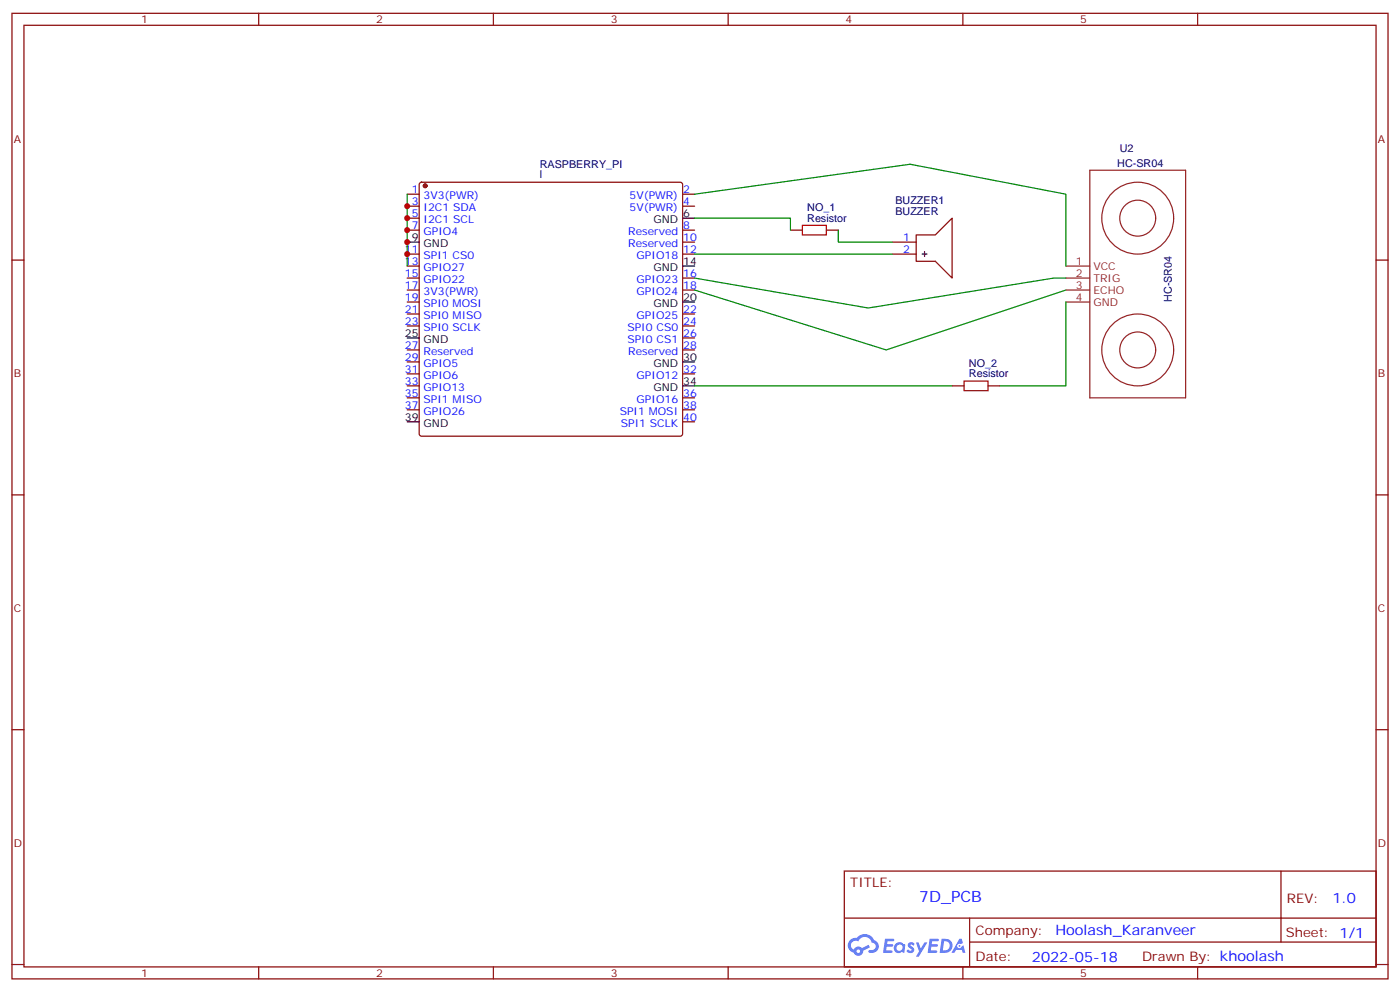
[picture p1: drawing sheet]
<svg xmlns="http://www.w3.org/2000/svg" width="412mm" height="292mm" viewBox="0 0 412 292" stroke-linecap="round" stroke-linejoin="round" font-family="sans-serif">
<g fill="none" stroke="#870000" stroke-width=".35">
<path d="M3.5 3.9h405.4v284.4h-405.4zM7.1 7.4h398.2v277.3h-398.2zM76.2 3.9v3.5M145.3 3.9v3.5M214.5 3.9v3.5M283.6 3.9v3.5M352.8 3.9v3.5M3.5 76.6h3.6M405.3 76.6h3.6M3.5 145.7h3.6M405.3 145.7h3.6M3.5 214.9h3.6"/>
<path d="M405.3 214.9h3.6M248.7 256.5h156.6v28.2h-156.6zM377.3 256.5v20.9M248.7 270.4h156.5M285.6 277.4h119.6M285.6 270.4v14.1M3.5 284h3.6M76.2 284.7v3.6M145.3 284.7v3.6M214.5 284.7v3.6M283.6 284.7v3.6M352.8 284.7v3.6"/>
<path d="M405.3 284h3.6"/>
</g>
<g fill="#5487ff">
<path d="M267.7 277.7a1.22 1.22 0 0 1 1.7 .2l-.4 .6a.47 .47 0 0 0-.3-.4 .47 .47 0 0 0-.5 .2l.1 .2a1.14 1.14 0 0 1 .8 1.8 1.14 1.14 0 0 1-1.9 0l-.2-.2 .5-.6 .7 .5a.29 .29 0 0 0 .3-.3 .29 .29 0 0 0-.2-.3 1.04 1.04 0 0 1-.6-1.7z"/>
<path d="M260.7 276.4h2.4l.3 .2-.2 .5-1.8 .1-.1 .8h1.5l.3 .4-.3 .4h-1.6l-.2 1.1h1.7l.2 .3-.2 .3-2.6 .1z"/>
<path d="M273.8 276.4h2.4l.3 .2-.1 .5-1.8 .1-.2 .8h1.6l.3 .4-.4 .4h-1.6l-.1 1.1h1.7l.2 .3-.2 .3-2.6 .1z"/>
<path d="M282.6 276.4h.7l.3 1.3-.6 .3a.69 .69 0 0 0-1 .3 .69 .69 0 0 0 .4 .9 .69 .69 0 0 0 .9-.6l.5-.2 .6 2.2h-.8l-.2-.9h-1.8l-.5 .9h-.8z"/>
<path d="M269.8 277.5h.8l.6 1.8 1.1-1.8h.9l-2.6 4.2h-.8l.9-1.5z"/>
<path d="M277.4 276.4l-.6 4.2h1.3a2.11 2.11 0 0 0 2.5-2.1 2.11 2.11 0 0 0-2.5-2.1zM278.1 277.2a1.39 1.39 0 0 1 1.7 1.4 1.39 1.39 0 0 1-1.8 1.3h-.3z"/>
<path d="M263.7 278.1a1.54 1.54 0 0 0-.1 2.1 1.54 1.54 0 0 0 2.2 .1l.6 .3 .3-2.3-.2-.3h-.4a1.49 1.49 0 0 0-2.4 .1zM264 279.1a.94 .94 0 0 1 1.8 0 .94 .94 0 0 1-1.8 0z"/>
<path d="M250.4 276.8a2.18 2.18 0 0 0 1.1 3.7 1.44 1.44 0 0 0 1.6 .9 1.44 1.44 0 0 0 1.2-1.4l2-1-.5-.8-1.9 1a1.47 1.47 0 0 0-2.4 .4 1.39 1.39 0 0 1-.7-1.9 1.39 1.39 0 0 1 2-.5 2.12 2.12 0 0 1 2.2-1.3 2.12 2.12 0 0 1 1.9 1.7 1.14 1.14 0 0 1 1.1 1.4 1.14 1.14 0 0 1-1.7 .7 .43 .43 0 0 0-.5 .4 .43 .43 0 0 0 .4 .5 1.98 1.98 0 0 0 2.5-1.2 1.98 1.98 0 0 0-1.2-2.6 3.1 3.1 0 0 0-5.3-.6l-.9 .1zM252.3 280.1a.55 .55 0 0 1 1.1 0 .55 .55 0 0 1-1.1 0z"/>
<circle cx="282.6" cy="278.5" r=".26"/>
</g>
<g fill="none" stroke="#870000" stroke-width=".35">
<path d="M119.9 57.2h3.6M123.7 53.9l.5-.2h76.2l.5 .2 .2 .5v73.3l-.3 .5-.4 .2h-76.2l-.5-.2-.2-.5v-73.3zM201.1 57.2h3.5M119.9 74.8h3.6M119.9 60.7h3.6M119.9 64.2h3.6M119.9 67.8h3.6M119.9 78.4h3.6M201.1 71.3h3.5M201.1 74.8h3.5M201.1 60.7h3.5M201.1 67.8h3.5"/>
<path d="M232.8 67.8h3.6M243.4 67.8h3.5M262.8 71.3h7.1M262.8 74.8h7.1M269.9 69.2h5.6l5-5v17.7l-5-5h-5.6zM119.9 81.9h3.6M119.9 85.4h3.6M119.9 88.9h3.6M119.9 92.5h3.6M119.9 96h3.6M201.1 81.9h3.5M201.1 85.4h3.5"/>
<path d="M201.1 92.5h3.5M201.1 96h3.5M201.1 99.5h3.5M119.9 103h3.6M119.9 106.6h3.6M119.9 110.1h3.6M119.9 113.6h3.6M119.9 117.2h3.6M201.1 103h3.5M201.1 110.1h3.5M201.1 117.2h3.5M280.5 113.6h3.5"/>
<path d="M291 113.6h3.6M119.9 120.7h3.6M201.1 120.7h3.5M201.1 124.2h3.5"/>
</g>
<path d="M119.9 71.3h3.6M201.1 78.4h3.5M201.1 64.2h3.5M271.6 74.8h1.4M272.3 74.1v1.4M119.9 99.5h3.6M201.1 88.9h3.5M201.1 113.6h3.5M201.1 106.6h3.5M119.9 124.2h3.6" fill="none" stroke="#000" stroke-width=".35"/>
<g fill="none" stroke="#8c2424" stroke-width=".35">
<path d="M321 50.1h28.2v67.1h-28.2zM314 78.4h7M314 81.9h7M314 85.4h7M314 88.9h7"/>
<circle cx="335.1" cy="64.2" r="10.6"/>
<circle cx="335.1" cy="64.2" r="5.3"/>
<circle cx="335.1" cy="103" r="10.6"/>
<circle cx="335.1" cy="103" r="5.3"/>
</g>
<circle cx="125.2" cy="54.7" r=".53" fill="#870000" stroke="#870000" stroke-width=".35"/>
<path d="M119.9 57.2v21.2M204.6 57.2l63.5-8.8 45.9 8.8v21.2M204.6 64.2h28.2v3.6M204.6 74.8h58.2M246.9 67.8v3.5h15.9M204.6 85.4l56.5 17.6 52.9-17.6M204.6 81.9l51.2 8.8 54.6-8.8h3.6M314 88.9v24.7h-19.4M204.6 113.6h75.9" fill="none" stroke="#008700" stroke-width=".35"/>
<path d="M236.4 66.4h7v2.8h-7zM284 112.2h7v2.8h-7z" fill="none" stroke="#a10000" stroke-width=".35"/>
<g fill="#c00">
<circle cx="119.9" cy="60.7" r=".88"/>
<circle cx="119.9" cy="64.2" r=".88"/>
<circle cx="119.9" cy="67.8" r=".88"/>
<circle cx="119.9" cy="71.3" r=".88"/>
<circle cx="119.9" cy="74.8" r=".88"/>
</g>
<text font-size="4.6" fill="#00f" x="270.8" y="265.5">7D_PCB</text>
<g font-size="4.2" fill="#00f">
<text x="392.5" y="265.8">1.0</text>
<text x="310.9" y="275.3">Hoolash_Karanveer</text>
<text x="304" y="283.1">2022-05-18</text>
</g>
<g font-size="3.9" fill="#800">
<text x="250.5" y="261.1">TITLE:</text>
<text x="379.1" y="265.8">REV:</text>
<text x="287.4" y="275.3">Company:</text>
<text x="378.7" y="275.9">Sheet: 1/1</text>
<text x="287.4" y="283">Date:</text>
<text x="336.4" y="283.1">Drawn By: khoolash</text>
</g>
<g font-size="3.2" fill="#800">
<text x="41.6" y="6.9">1</text>
<text x="110.8" y="6.9">2</text>
<text x="179.9" y="6.9">3</text>
<text x="249.1" y="6.9">4</text>
<text x="318.2" y="6.9">5</text>
<text x="4.1" y="42">A</text>
<text x="405.9" y="42">A</text>
<text x="4.1" y="111.2">B</text>
<text x="405.9" y="111.2">B</text>
<text x="4.1" y="180.3">C</text>
<text x="405.9" y="180.3">C</text>
<text x="4.1" y="249.4">D</text>
<text x="405.9" y="249.4">D</text>
<text x="41.6" y="287.7">1</text>
<text x="110.8" y="287.7">2</text>
<text x="179.9" y="287.7">3</text>
<text x="249.1" y="287.7">4</text>
<text x="318.2" y="287.7">5</text>
</g>
<g font-size="3.2" fill="#000080">
<text x="329.8" y="44.8">U2</text>
<text x="159" y="52.4">l</text>
<text x="159" y="49.4">RASPBERRY_PI</text>
<text x="329.1" y="49.1">HC-SR04</text>
<text x="263.8" y="60">BUZZER1</text>
<text x="237.8" y="65.3">Resistor</text>
<text x="237.8" y="62.1">NO_1</text>
<text x="263.8" y="63.2">BUZZER</text>
<text x="345.2" y="88.9" transform="rotate(-90 345.2 88.9)">HC-SR04</text>
<text x="285.4" y="108">NO_2</text>
<text x="285.4" y="111.2">Resistor</text>
</g>
<g font-size="3.2" fill="#00f">
<text x="121.3" y="56.8">1</text>
<text x="124.8" y="58.6">3V3(PWR)</text>
<text x="185.5" y="58.6">5V(PWR)</text>
<text x="201.3" y="56.8">2</text>
<text x="121.3" y="60.4">3</text>
<text x="121.3" y="63.9">5</text>
<text x="124.8" y="62.1">I2C1 SDA</text>
<text x="124.8" y="65.7">I2C1 SCL</text>
<text x="185.5" y="62.1">5V(PWR)</text>
<text x="201.3" y="60.4">4</text>
<text x="121.3" y="67.4">7</text>
<text x="124.8" y="69.2">GPIO4</text>
<text x="185" y="69.2">Reserved</text>
<text x="201.3" y="70.9">10</text>
<text x="201.3" y="67.4">8</text>
<text x="266.1" y="70.9">1</text>
<text x="119.3" y="74.5">11</text>
<text x="119.3" y="78">13</text>
<text x="124.8" y="76.2">SPI1 CS0</text>
<text x="185" y="72.7">Reserved</text>
<text x="187.5" y="76.2">GPIO18</text>
<text x="201.3" y="74.5">12</text>
<text x="266.1" y="74.5">2</text>
<text x="119.3" y="81.5">15</text>
<text x="124.8" y="79.8">GPIO27</text>
<text x="124.8" y="83.3">GPIO22</text>
<text x="187.5" y="83.3">GPIO23</text>
<text x="201.3" y="81.5">16</text>
<text x="119.3" y="85.1">17</text>
<text x="119.3" y="88.6">19</text>
<text x="124.8" y="86.8">3V3(PWR)</text>
<text x="187.5" y="86.8">GPIO24</text>
<text x="201.3" y="85.1">18</text>
<text x="119.3" y="92.1">21</text>
<text x="119.3" y="95.6">23</text>
<text x="124.8" y="90.3">SPI0 MOSI</text>
<text x="124.8" y="93.9">SPI0 MISO</text>
<text x="187.5" y="93.9">GPIO25</text>
<text x="201.3" y="95.6">24</text>
<text x="201.3" y="92.1">22</text>
<text x="124.8" y="97.4">SPI0 SCLK</text>
<text x="184.8" y="100.9">SPI0 CS1</text>
<text x="184.8" y="97.4">SPI0 CS0</text>
<text x="201.3" y="99.2">26</text>
<text x="119.3" y="102.7">27</text>
<text x="119.3" y="106.2">29</text>
<text x="124.8" y="104.5">Reserved</text>
<text x="124.8" y="108">GPIO5</text>
<text x="185" y="104.5">Reserved</text>
<text x="201.3" y="102.7">28</text>
<text x="119.3" y="109.7">31</text>
<text x="119.3" y="113.3">33</text>
<text x="124.8" y="111.5">GPIO6</text>
<text x="187.5" y="111.5">GPIO12</text>
<text x="201.3" y="109.7">32</text>
<text x="119.3" y="116.8">35</text>
<text x="124.8" y="115">GPIO13</text>
<text x="124.8" y="118.6">SPI1 MISO</text>
<text x="187.5" y="118.6">GPIO16</text>
<text x="201.3" y="116.8">36</text>
<text x="119.3" y="120.3">37</text>
<text x="124.8" y="122.1">GPIO26</text>
<text x="182.6" y="122.1">SPI1 MOSI</text>
<text x="182.9" y="125.6">SPI1 SCLK</text>
<text x="201.3" y="123.9">40</text>
<text x="201.3" y="120.3">38</text>
</g>
<g font-size="3.2">
<text x="192.5" y="65.7">GND</text>
<text x="201.3" y="63.9">6</text>
<text x="121.3" y="70.9">9</text>
<text x="124.8" y="72.7">GND</text>
<text x="201.3" y="78">14</text>
<text x="192.5" y="79.8">GND</text>
<text x="201.3" y="88.6">20</text>
<text x="192.5" y="90.3">GND</text>
<text x="119.3" y="99.2">25</text>
<text x="124.8" y="100.9">GND</text>
<text x="192.5" y="108">GND</text>
<text x="201.3" y="106.2">30</text>
<text x="201.3" y="113.3">34</text>
<text x="192.5" y="115">GND</text>
<text x="119.3" y="123.9">39</text>
<text x="124.8" y="125.6">GND</text>
</g>
<g font-size="3.2" fill="#8d2323">
<text x="316.9" y="78">1</text>
<text x="316.9" y="81.5">2</text>
<text x="322.1" y="79.4">VCC</text>
<text x="322.1" y="82.9">TRIG</text>
<text x="316.9" y="85.1">3</text>
<text x="316.9" y="88.6">4</text>
<text x="322.1" y="86.5">ECHO</text>
<text x="322.1" y="90">GND</text>
</g>
</svg>
